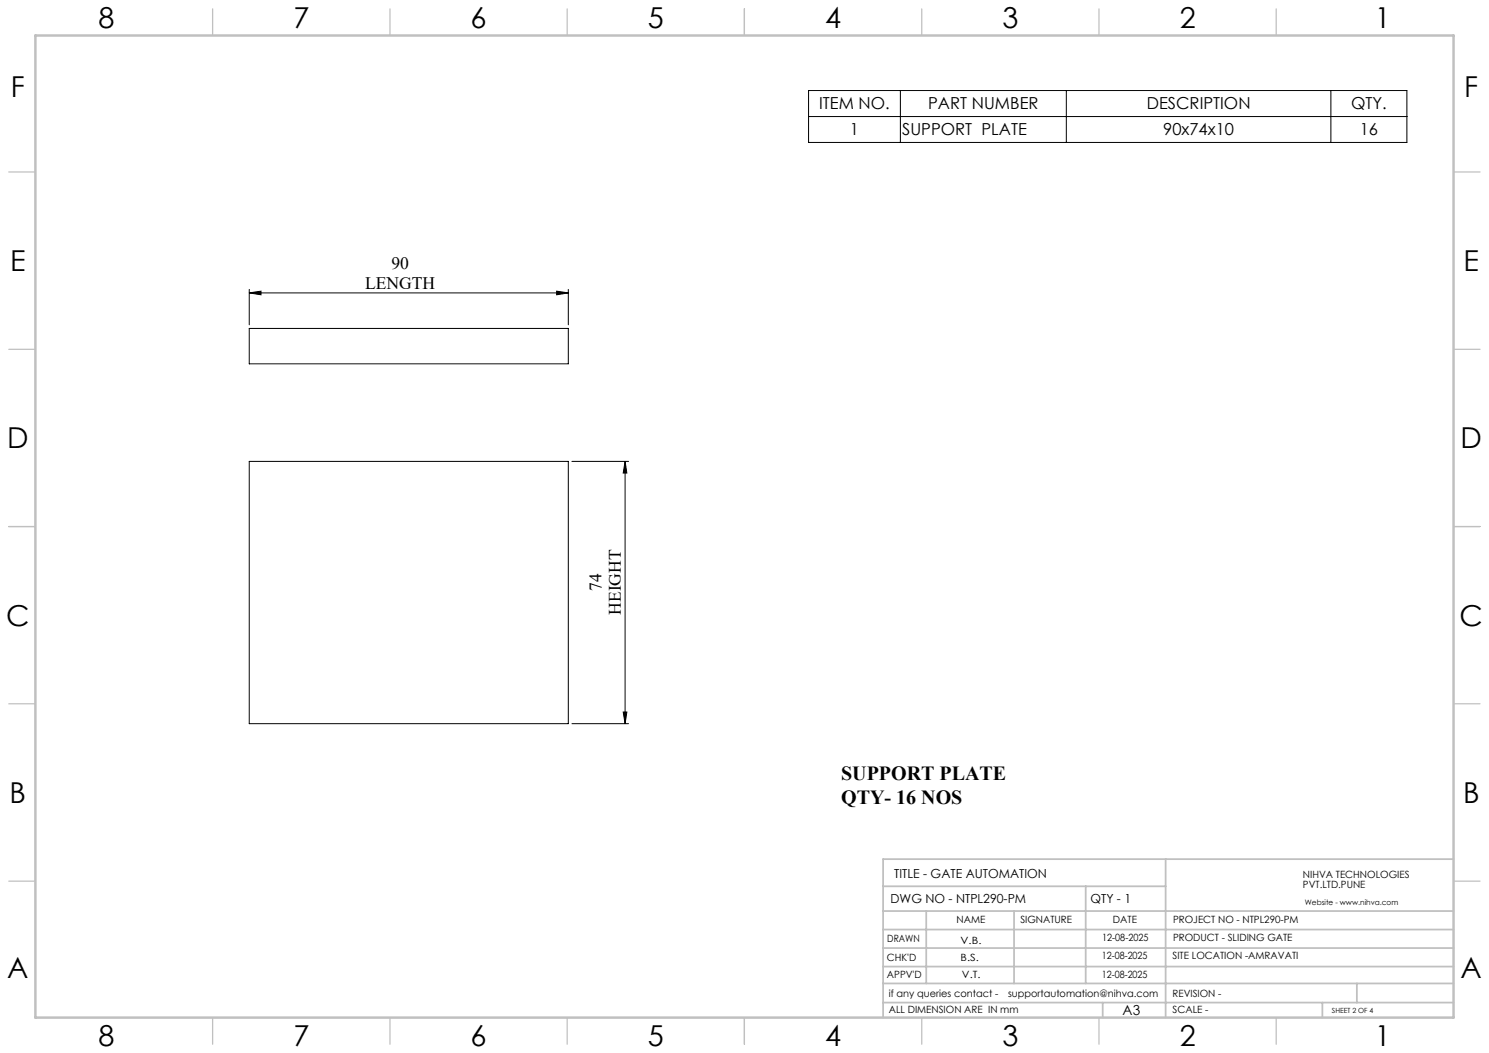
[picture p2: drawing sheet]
<svg xmlns="http://www.w3.org/2000/svg" width="420mm" height="297mm" viewBox="0 0 420 297" stroke-linecap="round" stroke-linejoin="round" font-family="sans-serif">
<g fill="none" stroke="#000" stroke-width=".28">
<path d="M228.1 25.5h168.7v14.7h-168.7zM228.1 32.9h168.7M254 25.5v14.7M300.8 25.5v14.7M375.4 25.5v14.7M70.3 82.6l3.3-.5v1zM70.3 92.6h90v10h-90zM70.3 81.6v10M70.3 82.6h90M157 82.1l3.3 .5-3.3 .5zM160.3 81.6v10M70.3 130.1h90v74h-90z"/>
<path d="M161.3 130.1h16M176.3 130.1v74M176.3 130.1l.5 3.3h-1zM161.3 204.1h16M175.8 200.8h1l-.5 3.3z"/>
</g>
<g fill="none" stroke="#c0c0c0" stroke-width=".35">
<path d="M60 2.5v7.5M110 2.5v7.5M160 2.5v7.5M210 2.5v7.5M260 2.5v7.5M310 2.5v7.5M360 2.5v7.5M2.5 48.5h7.5M410 48.5h7.5M2.5 98.5h7.5M410 98.5h7.5M2.5 148.5h7.5"/>
<path d="M410 148.5h7.5M2.5 198.5h7.5M410 198.5h7.5M2.5 248.5h7.5M410 248.5h7.5M60 287v7.5M110 287v7.5M160 287v7.5M210 287v7.5M260 287v7.5M310 287v7.5M360 287v7.5"/>
</g>
<g fill="none" stroke="#c0c0c0" stroke-width=".5">
<path d="M249.1 257h160.9M249.1 250h79.7M261.3 257v20.4M286 257v20.4M306.2 250v27.4M328.8 242.3v44.7M410 242.3h-160.9v44.7M249.1 272.6h160.9M249.1 267.4h160.9M249.1 262.2h160.9M249.1 277.4h160.9M382.7 277.4v5.4"/>
<path d="M249.1 282.8h160.9M311 282.8v4.2M373 282.8v4.2"/>
</g>
<path d="M10 10h400v277h-400z" fill="none" stroke="#c0c0c0" stroke-width=".7"/>
<g fill="#000">
<path d="M70.3 82.6l3.3-.5v1zM157 82.1l3.3 .5-3.3 .5z"/>
<path d="M176.3 130.1l.5 3.3h-1zM175.8 200.8h1l-.5 3.3z"/>
</g>
<g font-size="8.1">
<text x="27.8" y="8">8</text>
<text x="82.8" y="8">7</text>
<text x="132.8" y="8">6</text>
<text x="182.8" y="8">5</text>
<text x="232.8" y="8">4</text>
<text x="282.8" y="8">3</text>
<text x="332.8" y="8">2</text>
<text x="387.8" y="8">1</text>
<text x="3" y="27.2">F</text>
<text x="413" y="27.2">F</text>
<text x="2.8" y="76.5">E</text>
<text x="412.8" y="76.5">E</text>
<text x="2" y="126.5">D</text>
<text x="412" y="126.5">D</text>
<text x="1.7" y="176.5">C</text>
<text x="411.7" y="176.5">C</text>
<text x="2.7" y="226.5">B</text>
<text x="412.7" y="226.5">B</text>
<text x="2" y="275.7">A</text>
<text x="412" y="275.7">A</text>
<text x="27.8" y="295">8</text>
<text x="82.8" y="295">7</text>
<text x="132.8" y="295">6</text>
<text x="182.8" y="295">5</text>
<text x="232.8" y="295">4</text>
<text x="282.8" y="295">3</text>
<text x="332.8" y="295">2</text>
<text x="387.8" y="295">1</text>
</g>
<g font-size="5.6">
<text x="237.3" y="220.1">SUPPORT PLATE</text>
<text x="237.3" y="226.7">QTY- 16 NOS</text>
</g>
<g font-size="4.9">
<text x="110.4" y="76">90</text>
<text x="103" y="81.4">LENGTH</text>
<text x="169.7" y="166.7" transform="rotate(-90 169.7 166.7)">74</text>
<text x="175.2" y="173.4" transform="rotate(-90 175.2 173.4)">HEIGHT</text>
</g>
<g font-size="4.7">
<text x="231.1" y="30.9">ITEM NO.</text>
<text x="261.8" y="30.9">PART NUMBER</text>
<text x="323.5" y="30.9">DESCRIPTION</text>
<text x="381.1" y="30.9">QTY.</text>
<text x="239.7" y="38.2">1</text>
<text x="254.5" y="38.2">SUPPORT PLATE</text>
<text x="328.1" y="38.2">90x74x10</text>
<text x="383.5" y="38.2">16</text>
</g>
<text font-size="3.9" x="316.7" y="286.4">A3</text>
<g font-size="3.5">
<text x="252.2" y="247.7">TITLE - GATE AUTOMATION</text>
<text x="251.2" y="254.8">DWG NO - NTPL290-PM</text>
<text x="307.6" y="254.8">QTY - 1</text>
</g>
<g font-size="2.8">
<text x="367.5" y="247.7">NIHVA TECHNOLOGIES</text>
<text x="367.5" y="250.5">PVT.LTD.PUNE</text>
<text x="269.8" y="260.4">NAME</text>
<text x="287.8" y="260.4">SIGNATURE</text>
<text x="313.9" y="260.5">DATE</text>
<text x="330.9" y="260.5">PROJECT NO - NTPL290-PM</text>
<text x="250.3" y="265.7">DRAWN</text>
<text x="270.9" y="266.1">V.B.</text>
<text x="310.9" y="265.5">12-08-2025</text>
<text x="330.9" y="265.5">PRODUCT - SLIDING GATE</text>
<text x="250.2" y="271.1">CHK'D</text>
<text x="250.2" y="275.8">APPV'D</text>
<text x="270.9" y="271.1">B.S.</text>
<text x="271.3" y="275.8">V.T.</text>
<text x="310.8" y="270.6">12-08-2025</text>
<text x="310.8" y="275.8">12-08-2025</text>
<text x="330.7" y="270.6">SITE LOCATION -AMRAVATI</text>
<text x="250.7" y="281.1">if any queries contact -</text>
<text x="284.3" y="281.1">supportautomation@nihva.com</text>
<text x="330.7" y="281.1">REVISION -</text>
<text x="250.7" y="285.6">ALL DIMENSION ARE IN mm</text>
<text x="330.7" y="285.6">SCALE -</text>
</g>
<text font-size="2.1" x="368.1" y="255.1">Website - www.nihva.com</text>
<text font-size="2" x="375.7" y="285.6">SHEET 2 OF 4</text>
</svg>
